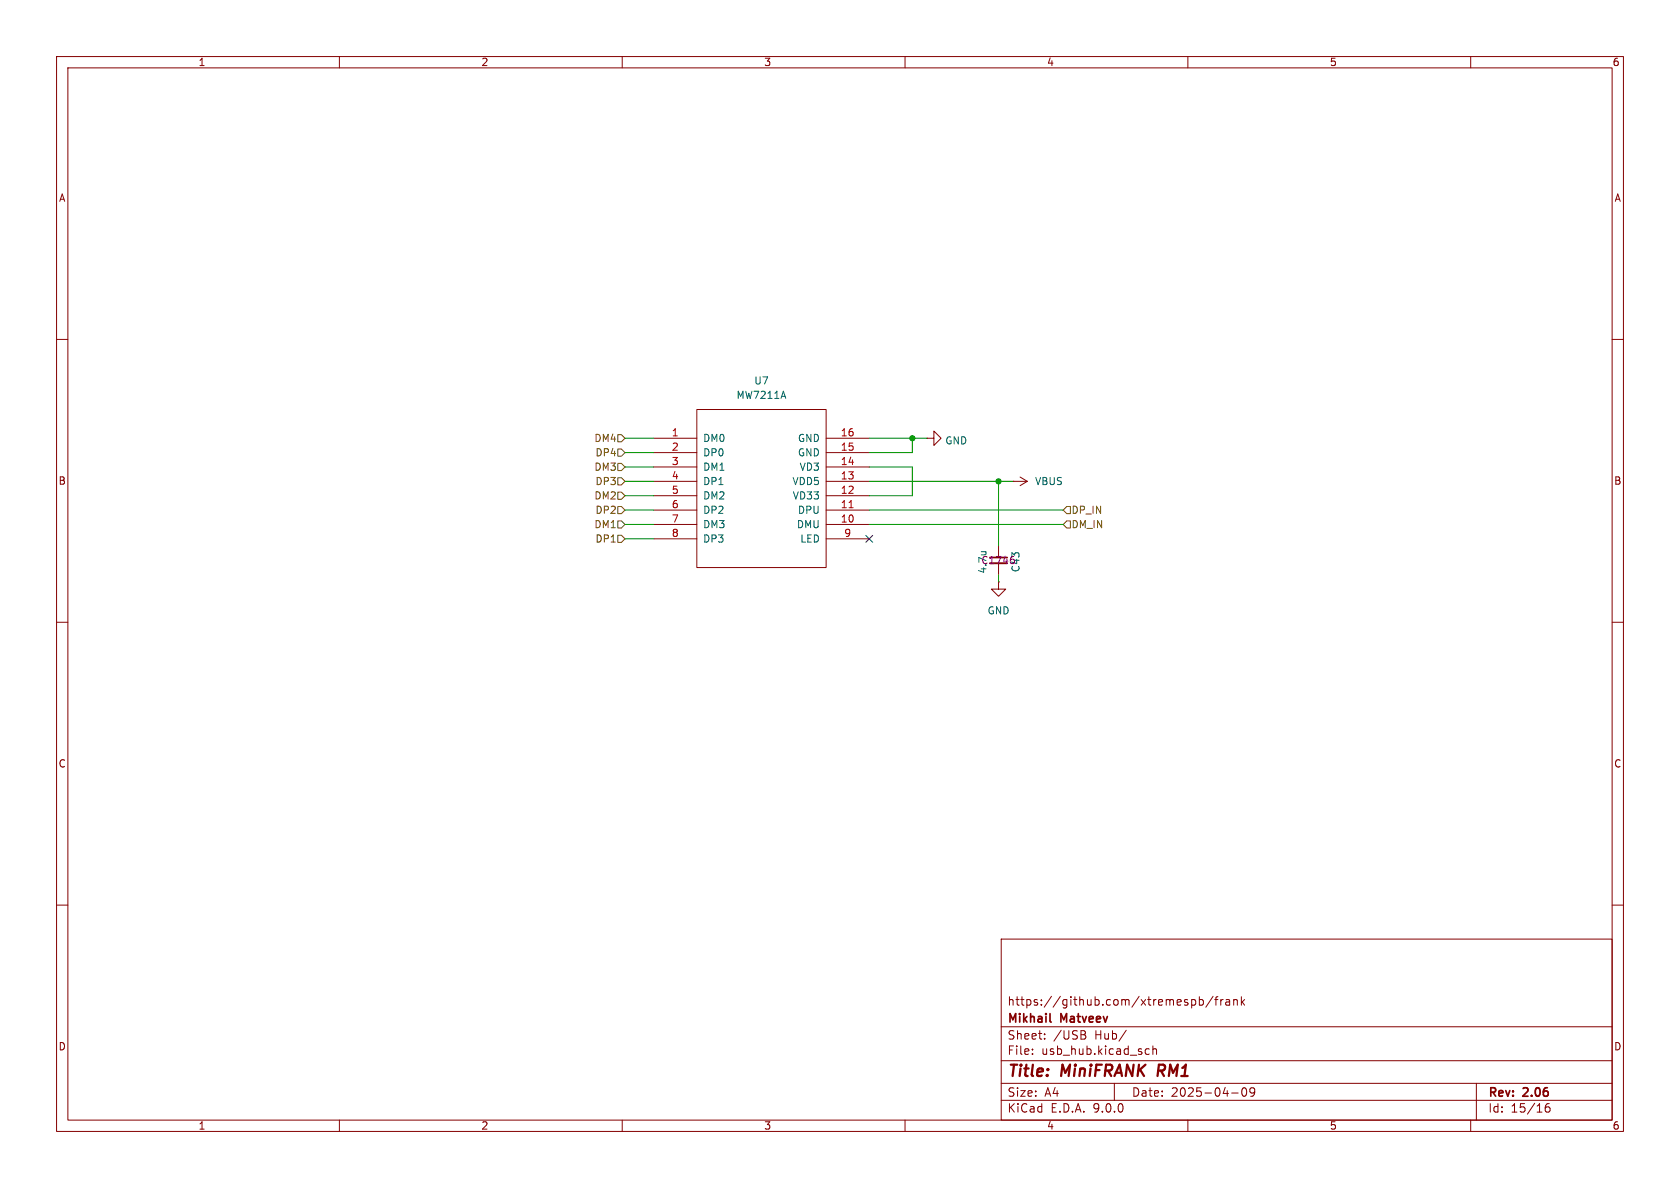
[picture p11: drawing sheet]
<svg xmlns="http://www.w3.org/2000/svg" width="297mm" height="210mm" viewBox="0 0 297 210" stroke-linecap="round" stroke-linejoin="round" font-family="sans-serif">
<g fill="none" stroke="#840000" stroke-width=".18">
<path d="M10 10h277v190h-277zM12 12h273v186h-273zM60 10v2M110 10v2M160 10v2M210 10v2M260 10v2M10 60h2M115.6 77.5h7.6M123.2 72.4h22.8v27.9h-22.8zM146 77.5h7.7M163.8 77.5h1.3v-1.3l1.3 1.3-1.3 1.2v-1.2"/>
<path d="M163.8 77.5h.1M285 60h2M115.6 80h7.6M115.6 82.6h7.6M115.6 85.1h7.6M115.6 87.6h7.6M115.6 90.2h7.6M115.6 92.7h7.6M115.6 95.3h7.6M146 80h7.7M146 82.6h7.7M146 85.1h7.7"/>
<path d="M146 87.6h7.7M146 90.2h7.7M146 92.7h7.7M146 95.3h7.7M176.5 96.5v2.1M176.5 99.6v2M179.1 85.1h.1M179.1 85.1h2.5M180.3 84.3l1.3 .8M181.6 85.1l-1.3 .8M10 110h2M176.5 102.9v1.2h1.3l-1.3 1.3-1.2-1.3h1.2"/>
<path d="M176.5 102.9h.1M285 110h2M10 160h2M177 166h108v32h-108zM210.7 176.8l.4-.1 .3 .3v.4l-.2 .2h-.5M212 176.8l.5-.1 .2 .3v.4l-.1 .2h-.6M212 176.2v1.5M214.5 176.1l-1.3 2M214.7 176.7h.6M215.3 176.2l-.3 .2v1.3M215.8 176.7v1M216.2 176.7l-.2 .1-.2 .2"/>
<path d="M216.7 176.8h.6l.1 .9M217.4 177.1h-.5a.29 .29 0 0 0-.2 .3 .29 .29 0 0 0 .2 .3l.5-.1M218.1 176.8l.2-.1 .4 .1v.9M218.1 176.7v1M219.5 176.2v1.5M219.6 177.1l.4 .6M220 176.7l-.5 .6M285 160h2M60 198v2M110 198v2M160 198v2M177 194.5h108"/>
<path d="M177 191.5h108M177 187.5h108M177 181.5h108M182.5 186.3v.1M182.5 185.5v.1M184.7 183.6v.1M184.7 182.8v.1M191.6 182.9a.4 .4 0 0 1 .4 .4 .4 .4 0 0 1-.3 .4M191.7 182.3l.2 .2-.2 .3M197 191.5v3M199.1 182.1l-1.3 2M202.5 186.3l.2 .1 .5-.1"/>
<path d="M203.2 185.5l-.5-.1-.2 .1M203.8 185.5l.2-.1 .4 .1 .1 .9M203.8 184.9v1.5M210 198v2M217.7 193.2h1.2M219.7 192.4l.2-.1a.81 .81 0 0 1 .6 .6 .81 .81 0 0 1-.3 .8l-.2 .1a.81 .81 0 0 1-.3-1.4zM221.8 192.9l-.3 .3h-.3l-.2-.3 .1-.5 .4-.1 .2 .1a.99 .99 0 0 1-.3 1.4h-.3M260 198v2M261 191.5v6.5M273.9 195.1a.59 .59 0 0 0-.7 .6v.6l.1 .2 .4 .1 .3-.1v-.5l-.1-.3h-.4l-.3 .3"/>
</g>
<path d="M204.9 188.2l-.3 2" fill="none" stroke="#840000" stroke-width=".4"/>
<path d="M175 98.6h3.1M185.6 180.5l.2 .2" fill="none" stroke="#840000" stroke-width=".3"/>
<path d="M150.1 89.8h.7" fill="none" stroke="#a90000" stroke-width=".18"/>
<path d="M175 99.6h3.1" fill="none" stroke="#840000" stroke-width=".33"/>
<path d="M173.5 97.5h.8M174.2 97.5l.1 .1" fill="none" stroke="#006464" stroke-width=".18"/>
<path d="M109.2 79.4h.7l.6 .6-.6 .6h-.7zM109.2 76.8h.7l.6 .7-.6 .6h-.7zM109.2 94.6h.7l.6 .7-.6 .6h-.7zM109.2 89.5h.7l.6 .7-.6 .6h-.7zM109.2 81.9h.7l.6 .7-.6 .6h-.7zM109.2 87h.7l.6 .6-.6 .7h-.7zM109.2 84.5h.7l.6 .6-.6 .6h-.7zM109.2 92.1h.7l.6 .6-.6 .6h-.7zM188.6 92.1h.6v1.2h-.6l-.6-.6zM188.6 89.5h.6v1.3h-.6l-.6-.6z" fill="none" stroke="#725600" stroke-width=".18"/>
<g fill="none" stroke="#009600" stroke-width=".18">
<path d="M110.5 77.5h5.1M153.7 77.5h10.1M161.3 77.5v2.5h-7.6M110.5 82.6h5.1M110.5 87.6h5.1M110.5 85.1h5.1M110.5 90.2h5.1M110.5 92.7h5.1M110.5 80h5.1M110.5 95.3h5.1M153.7 82.6h7.6v5h-7.6M153.7 85.1h25.4"/>
<path d="M153.7 90.2h34.3M153.7 92.7h34.3M176.5 85.1v11.4M176.5 101.6v1.3"/>
</g>
<path d="M153.1 94.6l1.2 1.3M154.3 94.6l-1.2 1.3" fill="none" stroke="#000084" stroke-width=".18"/>
<g fill="#009600" stroke="#009600" stroke-width=".18">
<circle cx="161.3" cy="77.5" r=".46"/>
<circle cx="176.5" cy="85.1" r=".46"/>
</g>
<g font-size="2.8" fill="#840000">
<text x="178" y="190.9">Title:</text>
<text x="187.7" y="190.9">MiniFRANK</text>
<text x="205.5" y="190.9">RM1</text>
</g>
<g font-size="2.1" fill="#840000">
<text x="178" y="178">https://github.com/xtremespb/frank</text>
<text x="178" y="184">Sheet:</text>
<text x="178" y="181.2">Mikhail</text>
<text x="186.2" y="184">/USB</text>
<text x="187.6" y="181.2">Matveev</text>
<text x="193.6" y="184">Hub/</text>
<text x="178" y="186.7">File:</text>
<text x="184.1" y="186.7">usb_hub.kicad_sch</text>
<text x="178" y="196.9">KiCad</text>
<text x="178" y="194.1">Size:</text>
<text x="184.7" y="194.1">A4</text>
<text x="185.7" y="196.9">E.D.A.</text>
<text x="193.3" y="196.9">9.0.0</text>
<text x="200" y="194.1">Date:</text>
<text x="207" y="194.1">2025-04-09</text>
<text x="263" y="194.3">Rev:</text>
<text x="263" y="196.9">Id:</text>
<text x="267.1" y="196.9">15/16</text>
<text x="269.4" y="194.3">2.06</text>
</g>
<g font-size="1.8" fill="#840000">
<text x="35" y="11.9">1</text>
<text x="85" y="11.9">2</text>
<text x="135" y="11.9">3</text>
<text x="185" y="11.9">4</text>
<text x="235" y="11.9">5</text>
<text x="285" y="11.9">6</text>
<text x="10.3" y="35.9">A</text>
<text x="285.3" y="35.9">A</text>
<text x="10.3" y="85.9">B</text>
<text x="285.3" y="85.9">B</text>
<text x="10.3" y="135.9">C</text>
<text x="285.3" y="135.9">C</text>
<text x="10.3" y="185.9">D</text>
<text x="285.3" y="185.9">D</text>
<text x="35" y="199.9">1</text>
<text x="85" y="199.9">2</text>
<text x="135" y="199.9">3</text>
<text x="185" y="199.9">4</text>
<text x="235" y="199.9">5</text>
<text x="285" y="199.9">6</text>
</g>
<g font-size="1.8" fill="#006464">
<text x="130.1" y="70.7">MW7211A</text>
<text x="133.2" y="68.2">U7</text>
<text x="124.2" y="78.3">DM0</text>
<text x="124.2" y="80.9">DP0</text>
<text x="124.2" y="83.4">DM1</text>
<text x="141" y="78.3">GND</text>
<text x="141" y="80.9">GND</text>
<text x="141.3" y="83.4">VD3</text>
<text x="167" y="78.8">GND</text>
<text x="124.2" y="86">DP1</text>
<text x="124.2" y="88.5">DM2</text>
<text x="140" y="86">VDD5</text>
<text x="140.1" y="88.5">VD33</text>
<text x="182.9" y="86">VBUS</text>
<text x="124.2" y="91">DP2</text>
<text x="124.2" y="93.6">DM3</text>
<text x="140.8" y="93.6">DMU</text>
<text x="141" y="91">DPU</text>
<text x="124.2" y="96.1">DP3</text>
<text x="141.4" y="96.1">LED</text>
<text x="174.5" y="108.8">GND</text>
</g>
<g font-size="1.8" fill="#a90000">
<text x="118.7" y="77.2">1</text>
<text x="148.5" y="77.2">16</text>
<text x="118.7" y="79.8">2</text>
<text x="118.7" y="82.3">3</text>
<text x="148.5" y="79.8">15</text>
<text x="148.5" y="82.3">14</text>
<text x="118.7" y="84.8">4</text>
<text x="118.7" y="87.4">5</text>
<text x="118.7" y="89.9">6</text>
<text x="148.5" y="84.8">13</text>
<text x="148.5" y="87.4">12</text>
<text x="148.5" y="89.9">11</text>
<text x="118.7" y="92.5">7</text>
<text x="118.7" y="95">8</text>
<text x="148.5" y="92.5">10</text>
<text x="149.2" y="95">9</text>
</g>
<g font-size="1.8" fill="#725600">
<text x="105" y="83.4">DM3</text>
<text x="105" y="78.3">DM4</text>
<text x="105.2" y="80.9">DP4</text>
<text x="105" y="88.5">DM2</text>
<text x="105.2" y="86">DP3</text>
<text x="105" y="93.6">DM1</text>
<text x="105.2" y="91">DP2</text>
<text x="189.3" y="93.6">DM_IN</text>
<text x="189.3" y="91">DP_IN</text>
<text x="105.2" y="96.1">DP1</text>
</g>
<g font-size="1.8" fill="#840084">
<text x="173.4" y="99.9">C1746</text>
<text x="174.6" y="101.5" transform="rotate(-90 174.6 101.5)">4.7u</text>
<text x="180.4" y="101.3" transform="rotate(-90 180.4 101.3)">C43</text>
</g>
</svg>
